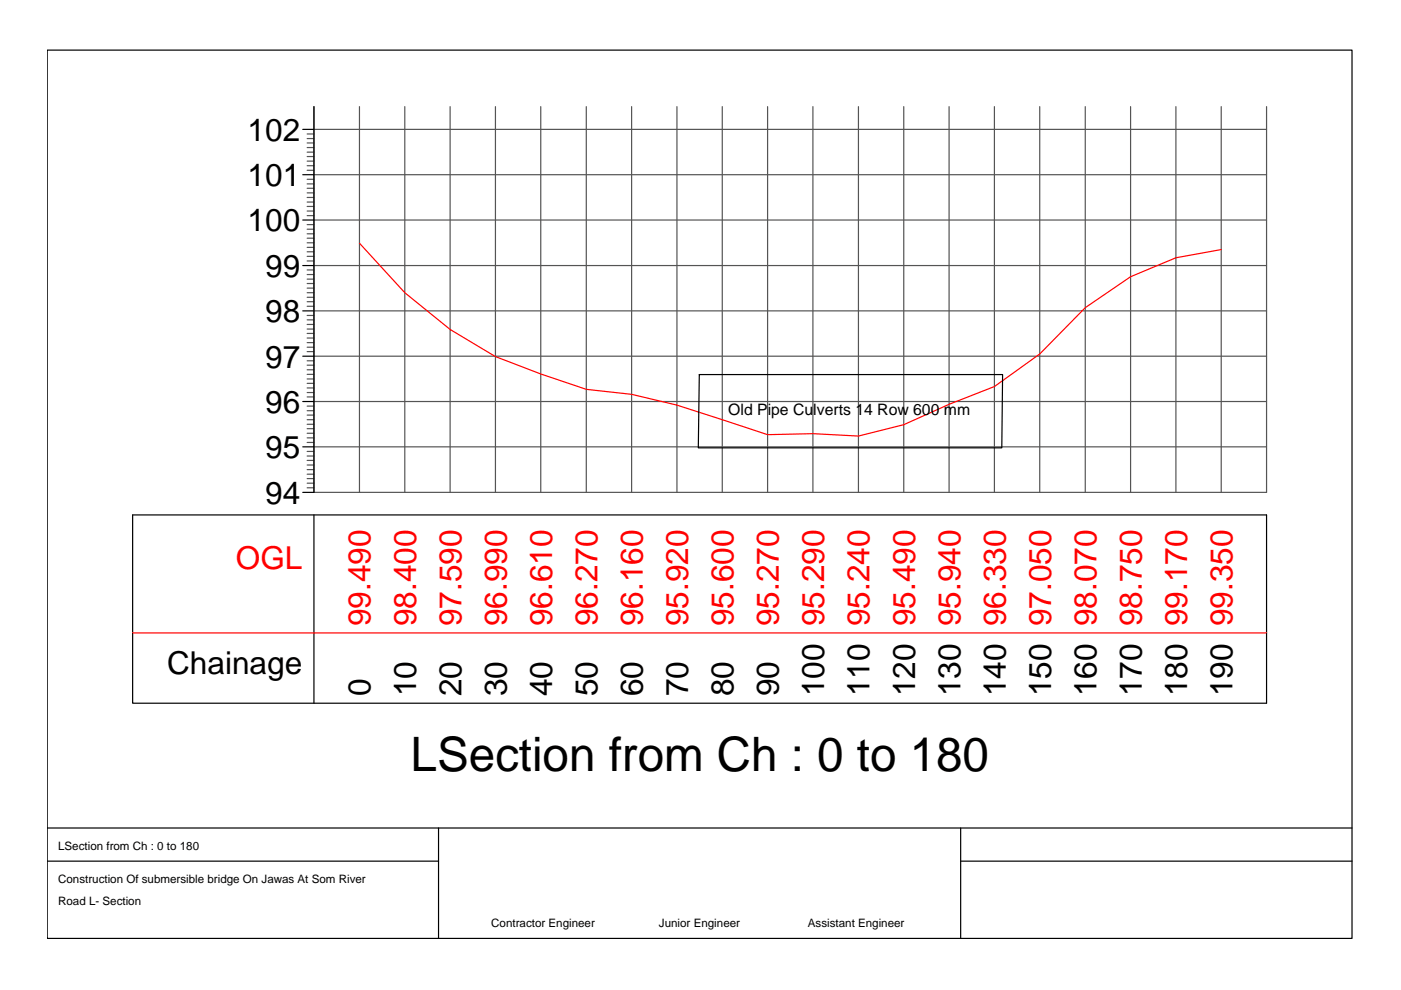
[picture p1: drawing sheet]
<svg xmlns="http://www.w3.org/2000/svg" width="297mm" height="210mm" viewBox="0 0 297 210" stroke-linecap="round" stroke-linejoin="round" font-family="sans-serif">
<!-- layer: Major Scale -->
<g fill="none" stroke="#545454" stroke-width=".25">
<path d="M66.6 22.6v81.8h201.9v-81.8M66.6 37h201.9M66.6 27.4h201.9M76.2 22.6v81.8M85.8 22.6v81.8M95.4 22.6v81.8M105 22.6v81.8M114.7 22.6v81.8M124.3 22.6v81.8M133.9 22.6v81.8M143.5 22.6v81.8M153.1 22.6v81.8"/>
<path d="M162.7 22.6v81.8M172.4 22.6v81.8M182 22.6v81.8M191.6 22.6v81.8M201.2 22.6v81.8M210.8 22.6v81.8M220.4 22.6v81.8M230.1 22.6v81.8M239.7 22.6v81.8M249.3 22.6v81.8M258.9 22.6v81.8M66.6 56.3h201.9"/>
<path d="M66.6 46.7h201.9M66.6 75.5h201.9M66.6 65.9h201.9M66.6 94.7h201.9M66.6 85.1h201.9"/>
</g>
<!-- layer: PageBorder -->
<path d="M10 10.6h276.7v188.4h-276.7zM10 175.6h276.7M93 175.6v23.4M203.7 175.6v23.4M10 182.6h83M203.7 182.6h83" fill="none" stroke="#000" stroke-width=".25"/>
<!-- layer: Minor Scale -->
<g fill="none" stroke="#545454" stroke-width=".25">
<path d="M65.1 39.9h1.5M65.1 39h1.5M65.1 38h1.5M65.1 36.1h1.5M65.1 35.1h1.5M65.1 34.2h1.5M65.1 33.2h1.5M65.1 32.3h1.5M65.1 31.3h1.5M65.1 30.3h1.5M65.1 29.4h1.5M65.1 28.4h1.5"/>
<path d="M65.1 59.2h1.5M65.1 58.2h1.5M65.1 57.2h1.5M65.1 55.3h1.5M65.1 54.4h1.5M65.1 53.4h1.5M65.1 52.5h1.5M65.1 51.5h1.5M65.1 50.5h1.5M65.1 49.6h1.5M65.1 48.6h1.5M65.1 47.6h1.5"/>
<path d="M65.1 45.7h1.5M65.1 44.7h1.5M65.1 43.8h1.5M65.1 42.8h1.5M65.1 41.9h1.5M65.1 40.9h1.5M65.1 79.4h1.5M65.1 78.4h1.5M65.1 77.4h1.5M65.1 76.5h1.5M65.1 74.5h1.5M65.1 73.6h1.5"/>
<path d="M65.1 72.6h1.5M65.1 71.7h1.5M65.1 70.7h1.5M65.1 69.8h1.5M65.1 68.8h1.5M65.1 67.8h1.5M65.1 66.9h1.5M65.1 64.9h1.5M65.1 64h1.5M65.1 63h1.5M65.1 62.1h1.5M65.1 61.1h1.5"/>
<path d="M65.1 60.1h1.5M65.1 99.6h1.5M65.1 98.6h1.5M65.1 97.6h1.5M65.1 96.7h1.5M65.1 95.7h1.5M65.1 93.8h1.5M65.1 92.8h1.5M65.1 91.9h1.5M65.1 90.9h1.5M65.1 90h1.5M65.1 89h1.5"/>
<path d="M65.1 88h1.5M65.1 87.1h1.5M65.1 86.1h1.5M65.1 84.2h1.5M65.1 83.2h1.5M65.1 82.3h1.5M65.1 81.3h1.5M65.1 80.3h1.5M65.1 103.4h1.5M65.1 102.4h1.5M65.1 101.5h1.5M65.1 100.5h1.5"/>
</g>
<!-- layer: Data Table -->
<path d="M64.2 37h2.4M64.2 27.4h2.4M66.6 22.6v81.8h-2.4M64.2 56.3h2.4M64.2 46.7h2.4M64.2 75.5h2.4M64.2 65.9h2.4M64.2 94.7h2.4M64.2 85.1h2.4M28.1 109.2h240.4v39.9h-240.4zM66.6 109.2v39.9" fill="none" stroke="#000" stroke-width=".25"/>
<!-- layer: OGL -->
<path d="M76.2 51.6l9.6 10.5 9.6 7.8 9.6 5.7 9.7 3.7 9.6 3.3 9.6 1 9.6 2.3 19.2 6.3 9.7-.3 9.6 .6 9.6-2.5 9.6-4.3 9.6-3.7 9.6-6.9 9.7-9.9 9.6-6.5 9.6-4 9.6-1.8M28.1 134.2h240.4" fill="none" stroke="#f00" stroke-width=".25"/>
<!-- layer: 0 -->
<path d="M148.3 79.4h64.3l-.2 15.6h-64.3z" fill="none" stroke="#000" stroke-width=".25"/>
<text font-size="10.1" x="87.1" y="163.5">LSection from Ch : 0 to 180</text>
<g font-size="6.7">
<text x="52.5" y="29.8">102</text>
<text x="52.5" y="39.5">101</text>
<text x="52.5" y="49.1">100</text>
<text x="56.2" y="58.7">99</text>
<text x="56.2" y="68.3">98</text>
<text x="56.2" y="77.9">97</text>
<text x="56.2" y="87.5">96</text>
<text x="56.2" y="97.2">95</text>
<text x="56.2" y="106.8">94</text>
<text x="35.4" y="142.8">Chainage</text>
<text x="78.6" y="147.7" transform="rotate(-90 78.6 147.7)">0</text>
<text x="88.2" y="147.7" transform="rotate(-90 88.2 147.7)">10</text>
<text x="97.8" y="147.7" transform="rotate(-90 97.8 147.7)">20</text>
<text x="107.5" y="147.7" transform="rotate(-90 107.5 147.7)">30</text>
<text x="117.1" y="147.7" transform="rotate(-90 117.1 147.7)">40</text>
<text x="126.7" y="147.7" transform="rotate(-90 126.7 147.7)">50</text>
<text x="136.3" y="147.7" transform="rotate(-90 136.3 147.7)">60</text>
<text x="145.9" y="147.7" transform="rotate(-90 145.9 147.7)">70</text>
<text x="155.5" y="147.7" transform="rotate(-90 155.5 147.7)">80</text>
<text x="165.2" y="147.7" transform="rotate(-90 165.2 147.7)">90</text>
<text x="174.8" y="147.7" transform="rotate(-90 174.8 147.7)">100</text>
<text x="184.4" y="147.7" transform="rotate(-90 184.4 147.7)">110</text>
<text x="194" y="147.7" transform="rotate(-90 194 147.7)">120</text>
<text x="203.6" y="147.7" transform="rotate(-90 203.6 147.7)">130</text>
<text x="213.2" y="147.7" transform="rotate(-90 213.2 147.7)">140</text>
<text x="222.9" y="147.7" transform="rotate(-90 222.9 147.7)">150</text>
<text x="232.5" y="147.7" transform="rotate(-90 232.5 147.7)">160</text>
<text x="242.1" y="147.7" transform="rotate(-90 242.1 147.7)">170</text>
<text x="251.7" y="147.7" transform="rotate(-90 251.7 147.7)">180</text>
<text x="261.3" y="147.7" transform="rotate(-90 261.3 147.7)">190</text>
</g>
<g font-size="6.7" fill="#f00">
<text x="50" y="120.7">OGL</text>
<text x="78.6" y="132.8" transform="rotate(-90 78.6 132.8)">99.490</text>
<text x="88.2" y="132.8" transform="rotate(-90 88.2 132.8)">98.400</text>
<text x="97.8" y="132.8" transform="rotate(-90 97.8 132.8)">97.590</text>
<text x="107.5" y="132.8" transform="rotate(-90 107.5 132.8)">96.990</text>
<text x="117.1" y="132.8" transform="rotate(-90 117.1 132.8)">96.610</text>
<text x="126.7" y="132.8" transform="rotate(-90 126.7 132.8)">96.270</text>
<text x="136.3" y="132.8" transform="rotate(-90 136.3 132.8)">96.160</text>
<text x="145.9" y="132.8" transform="rotate(-90 145.9 132.8)">95.920</text>
<text x="155.5" y="132.8" transform="rotate(-90 155.5 132.8)">95.600</text>
<text x="165.2" y="132.8" transform="rotate(-90 165.2 132.8)">95.270</text>
<text x="174.8" y="132.8" transform="rotate(-90 174.8 132.8)">95.290</text>
<text x="184.4" y="132.8" transform="rotate(-90 184.4 132.8)">95.240</text>
<text x="194" y="132.8" transform="rotate(-90 194 132.8)">95.490</text>
<text x="203.6" y="132.8" transform="rotate(-90 203.6 132.8)">95.940</text>
<text x="213.2" y="132.8" transform="rotate(-90 213.2 132.8)">96.330</text>
<text x="222.9" y="132.8" transform="rotate(-90 222.9 132.8)">97.050</text>
<text x="232.5" y="132.8" transform="rotate(-90 232.5 132.8)">98.070</text>
<text x="242.1" y="132.8" transform="rotate(-90 242.1 132.8)">98.750</text>
<text x="251.7" y="132.8" transform="rotate(-90 251.7 132.8)">99.170</text>
<text x="261.3" y="132.8" transform="rotate(-90 261.3 132.8)">99.350</text>
</g>
<text font-size="3.3" x="154.4" y="88.1">Old Pipe Culverts 14 Row 600 mm</text>
<g font-size="2.5">
<text x="12.3" y="180.2">LSection from Ch : 0 to 180</text>
<text x="12.3" y="187.3">Construction Of submersible bridge On Jawas At Som River</text>
<text x="12.3" y="191.9">Road L- Section</text>
<text x="104.2" y="196.6">Contractor Engineer</text>
<text x="139.7" y="196.6">Junior Engineer</text>
<text x="171.3" y="196.6">Assistant Engineer</text>
</g>
</svg>
